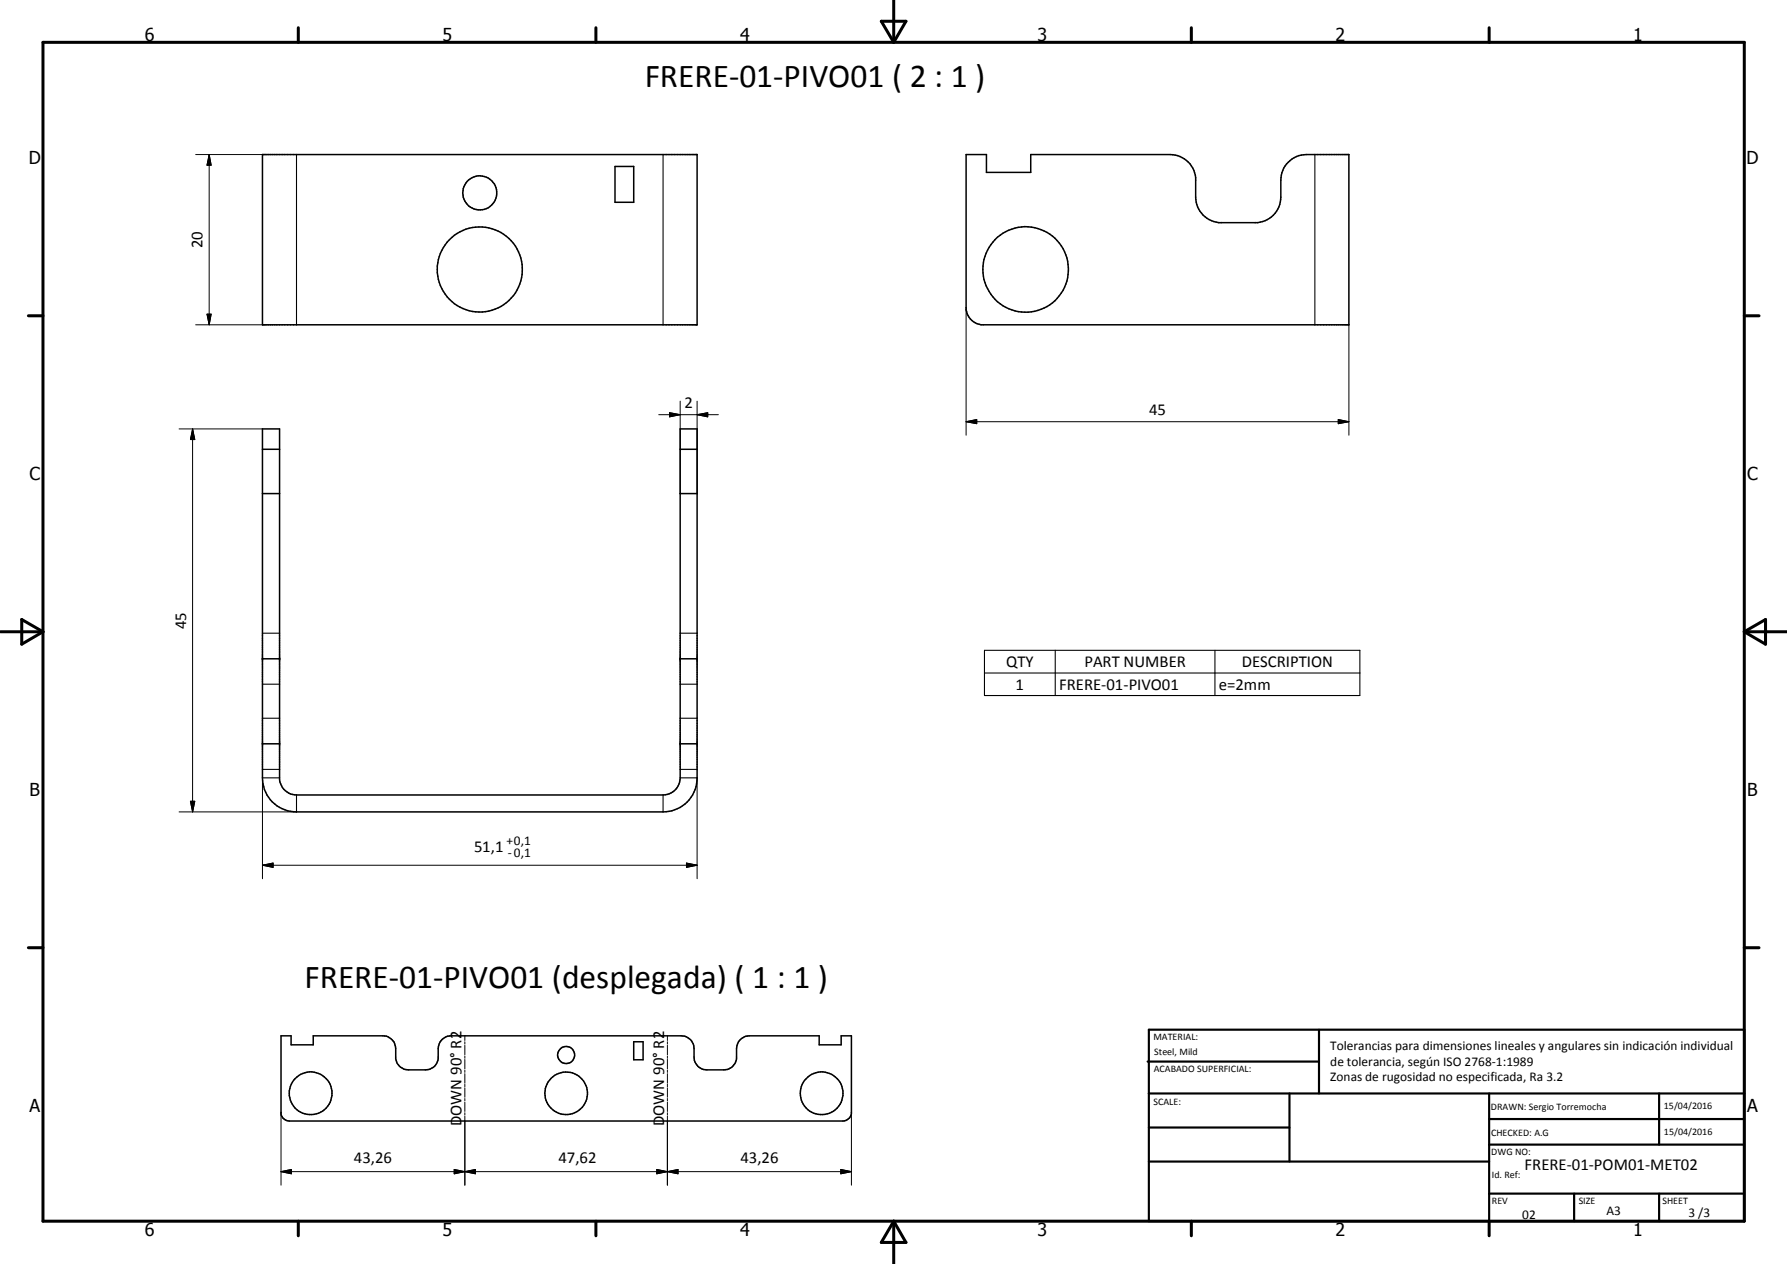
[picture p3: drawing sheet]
<svg xmlns="http://www.w3.org/2000/svg" width="420mm" height="297mm" viewBox="0 0 420 297" stroke-linecap="round" stroke-linejoin="round" font-family="sans-serif">
<g fill="none" stroke="#000" stroke-width=".35">
<path d="M61.7 36.3h102.2v40h-102.2zM144.6 39.1h4.4v8.4h-4.4zM227.1 36.3h4.8v4.2h10.4v-4.2h32.9a6.1 6.1 0 0 1 5.9 5.4v4.7a6.1 6.1 0 0 0 5.4 5.9h9.2a6.1 6.1 0 0 0 5.4-5.9v-4.1a6.1 6.1 0 0 1 6.1-6h9.9v40h-86.4a4.2 4.2 0 0 1-3.6-3.5zM61.7 100.8h4v82.5a4.1 4.1 0 0 0 4 3.5h86.2a4 4 0 0 0 4-4v-82h4v82a7.9 7.9 0 0 1-8 8h-86.2a8 8 0 0 1-8-8zM61.7 116h4M61.7 105.6h4M159.9 116h4M159.9 105.6h4M61.7 154.8h4M159.9 154.8h4M61.7 174.8h4M159.9 174.8h4"/>
<path d="M66.1 243.4h2.3v2.1h5.2v-2.1h16.4a3 3 0 0 1 3 3v2.4a3 3 0 0 0 3 2.6h4a2.93 2.93 0 0 0 3-2.6v-2.4a3 3 0 0 1 3-3h54.2a3 3 0 0 1 3 3v2a3 3 0 0 0 3 3h4a3 3 0 0 0 3-2.6v-2.4a3 3 0 0 1 3-3h16.4v2.1h5.2v-2.1h2.4v18.4a2.2 2.2 0 0 1-2 1.6h-130.2l-1-.3a1.78 1.78 0 0 1-.9-1.3zM149 244.8h2.2v4.2h-2.2z"/>
<circle cx="112.8" cy="45.3" r="4"/>
<circle cx="112.8" cy="63.3" r="10"/>
<circle cx="241.2" cy="63.3" r="10.1"/>
<circle cx="73" cy="256.9" r="5"/>
<circle cx="133.1" cy="256.9" r="5"/>
<circle cx="133.1" cy="247.9" r="2.01"/>
<circle cx="193.2" cy="256.9" r="5"/>
</g>
<g fill="none" stroke="#000" stroke-width=".25">
<path d="M69.7 36.3v40M155.9 36.3v40M309.1 36.3v40M61.7 148.8h4M159.9 148.8h4M231.5 152.8h88.2v10.6h-88.2zM231.5 158.2h88.2M248.1 152.8v10.6M285.7 152.8v10.6M61.7 160.8h4M61.7 168.8h4M159.9 160.8h4"/>
<path d="M159.9 168.8h4M61.7 180.8h4M61.7 182.8h4M69.7 186.8v4M155.9 186.8v4M159.9 180.8h4M159.9 182.8h4"/>
</g>
<g fill="#000">
<circle cx="61.7" cy="154.8" r=".18"/>
<circle cx="65.7" cy="154.8" r=".18"/>
<circle cx="159.9" cy="154.8" r=".18"/>
<circle cx="163.9" cy="154.8" r=".18"/>
</g>
<g fill="none" stroke="#000" stroke-width=".24">
<path d="M46 36.3h15.7M49.2 36.3l.4 2.5h-.9zM49.2 36.3v40M46 76.3h15.7M48.7 73.8h.9l-.4 2.5zM227.1 72.3v30M317.1 76.3v26M154.9 97.5h14M157.4 97l2.5 .5-2.5 .5zM159.9 94.3v21.7M163.9 97.5l2.5-.5v1zM163.9 94.3v21.7"/>
<path d="M227.1 99.1l2.5-.5v1zM227.1 99.1h90M314.7 98.6l2.4 .5-2.4 .5zM42.1 100.8h19.6M45.3 100.8l.5 2.5h-1zM45.3 100.8v90M42.1 190.8h27.6M44.8 188.3h1l-.5 2.5zM61.7 182.8v23.7M163.9 182.8v23.7M61.7 203.3l2.5-.5v1zM61.7 203.3h102.2"/>
<path d="M161.4 202.8l2.5 .5-2.5 .5zM109.3 243.4v1.1M109.3 244.8v.6M109.3 245.7v2.2M109.3 248.2v.5M109.3 249v2.2M109.3 251.5v.5M109.3 252.3v2.3M109.3 254.8v.6M109.3 255.7v2.2M109.3 258.1v.6M109.3 259v2.2"/>
<path d="M156.9 243.4v1.1M156.9 244.8v.6M156.9 245.7v2.2M156.9 248.2v.5M156.9 249v2.2M156.9 251.5v.5M156.9 252.3v2.3M156.9 254.8v.6M156.9 255.7v2.2M156.9 258.1v.6M156.9 259v2.2M66.1 275.3l2.4-.5v1z"/>
<path d="M66.1 275.3h134.1M66.1 261.4v17.1M106.8 274.8l2.5 .5-2.5 .5zM106.8 274.8l5 1v-1l-5 1zM109.3 275.3l2.5-.5v1zM109.3 261.5v.5M109.3 262.3v16.2M154.4 274.8l2.5 .5-2.5 .5zM154.4 274.8l5 1v-1l-5 1zM156.9 275.3l2.5-.5v1zM156.9 261.5v.5M156.9 262.3v16.2"/>
<path d="M197.7 274.8l2.5 .5-2.5 .5zM200.2 261.4v17.1"/>
</g>
<g fill="none" stroke="#000" stroke-width=".71">
<path d="M10.1 9.9h400v277.1h-400zM70.1 6.5v3.4M140.1 6.5v3.4M207.2 5h5.8l-2.9 4.9zM210.1 0v9.9M280.1 6.5v3.4M350.1 6.5v3.4M6.7 74.2h3.4M410.1 74.2h3.5M.1 148.5h10M5.1 145.6l5 2.9-5 2.9zM410.1 148.5h10"/>
<path d="M410.1 148.5l5-2.9v5.8zM6.7 222.7h3.4M410.1 222.7h3.5M70.1 287v3.4M140.1 287v3.4M210.1 287v10M210.1 287l2.9 5h-5.8zM280.1 287v3.4M350.1 287v3.4"/>
</g>
<g fill="none" stroke="#000" stroke-width=".51">
<path d="M269.8 249.5h40.3M270.1 242h140v45h-140zM270.1 257h140M303.2 257v16M310.1 242v15M350.1 257v30M390.1 257v12M270.1 265h33.1M270.1 273h80M350.1 269h60M350.1 263h60M350.1 280.5h60"/>
<path d="M370.1 280.5v6.5M390.1 280.5v6.5"/>
</g>
<g fill="#000">
<path d="M49.2 36.3l.4 2.5h-.9zM48.7 73.8h.9l-.4 2.5zM157.4 97l2.5 .5-2.5 .5zM163.9 97.5l2.5-.5v1zM227.1 99.1l2.5-.5v1zM314.7 98.6l2.4 .5-2.4 .5zM45.3 100.8l.5 2.5h-1zM44.8 188.3h1l-.5 2.5zM61.7 203.3l2.5-.5v1zM161.4 202.8l2.5 .5-2.5 .5zM66.1 275.3l2.4-.5v1zM106.8 274.8l2.5 .5-2.5 .5z"/>
<path d="M109.3 275.3l2.5-.5v1zM154.4 274.8l2.5 .5-2.5 .5zM156.9 275.3l2.5-.5v1zM197.7 274.8l2.5 .5-2.5 .5z"/>
</g>
<g font-size="7.9">
<text x="151.6" y="20.5">FRERE-01-PIVO01 ( 2 : 1 )</text>
<text x="71.6" y="232.3">FRERE-01-PIVO01 (desplegada) ( 1 : 1 )</text>
</g>
<g font-size="4.2">
<text x="34" y="9.6">6</text>
<text x="104" y="9.6">5</text>
<text x="174" y="9.6">4</text>
<text x="244" y="9.6">3</text>
<text x="314" y="9.6">2</text>
<text x="384" y="9.6">1</text>
<text x="6.8" y="38.7">D</text>
<text x="410.6" y="38.7">D</text>
<text x="7" y="112.9">C</text>
<text x="410.8" y="112.9">C</text>
<text x="7" y="187.1">B</text>
<text x="410.8" y="187.1">B</text>
<text x="7" y="261.4">A</text>
<text x="410.8" y="261.4">A</text>
<text x="34" y="290.4">6</text>
<text x="104" y="290.4">5</text>
<text x="174" y="290.4">4</text>
<text x="244" y="290.4">3</text>
<text x="314" y="290.4">2</text>
<text x="384" y="290.4">1</text>
</g>
<g font-size="3.9">
<text x="47.6" y="58.3" transform="rotate(-90 47.6 58.3)">20</text>
<text x="160.9" y="96">2</text>
<text x="270.2" y="97.6">45</text>
<text x="43.8" y="147.8" transform="rotate(-90 43.8 147.8)">45</text>
<text x="236.5" y="156.8">QTY</text>
<text x="255" y="156.8">PART NUMBER</text>
<text x="292" y="156.8">DESCRIPTION</text>
<text x="238.8" y="162.1">1</text>
<text x="249" y="162.1">FRERE-01-PIVO01</text>
<text x="286.6" y="162.1">e=2mm</text>
<text x="111.5" y="200.2">51,1</text>
<text x="108.5" y="264.6" transform="rotate(-90 108.5 264.6)">DOWN 90° R2</text>
<text x="156.2" y="264.6" transform="rotate(-90 156.2 264.6)">DOWN 90° R2</text>
<text x="83.2" y="273.3">43,26</text>
<text x="131.3" y="273.3">47,62</text>
<text x="174.1" y="273.3">43,26</text>
<text x="358.5" y="275">FRERE-01-POM01-MET02</text>
</g>
<g font-size="3.1">
<text x="119.1" y="198.7">+0,1</text>
<text x="119.4" y="201.3">-0,1</text>
<text x="312.7" y="246.8">Tolerancias para dimensiones lineales y angulares sin indicación individual</text>
<text x="312.7" y="250.4">de tolerancia, según ISO 2768-1:1989</text>
<text x="312.7" y="254">Zonas de rugosidad no especificada, Ra 3.2</text>
<text x="357.9" y="286.4">02</text>
<text x="377.7" y="285.6">A3</text>
<text x="397" y="285.9">3 /3</text>
</g>
<g font-size="2.4">
<text x="271.2" y="244.4">MATERIAL:</text>
<text x="271.3" y="252">ACABADO SUPERFICIAL:</text>
<text x="271.4" y="247.9">Steel, Mild</text>
<text x="271.2" y="259.7">SCALE:</text>
<text x="350.6" y="260.8">DRAWN: Sergio Torremocha</text>
<text x="391.2" y="260.6">15/04/2016</text>
<text x="350.6" y="267">CHECKED: A.G</text>
<text x="391.2" y="266.7">15/04/2016</text>
<text x="350.6" y="271.4">DWG NO:</text>
<text x="350.8" y="276.9">Id. Ref:</text>
<text x="350.8" y="282.8">REV</text>
<text x="371.2" y="282.9">SIZE</text>
<text x="390.9" y="282.9">SHEET</text>
</g>
</svg>
